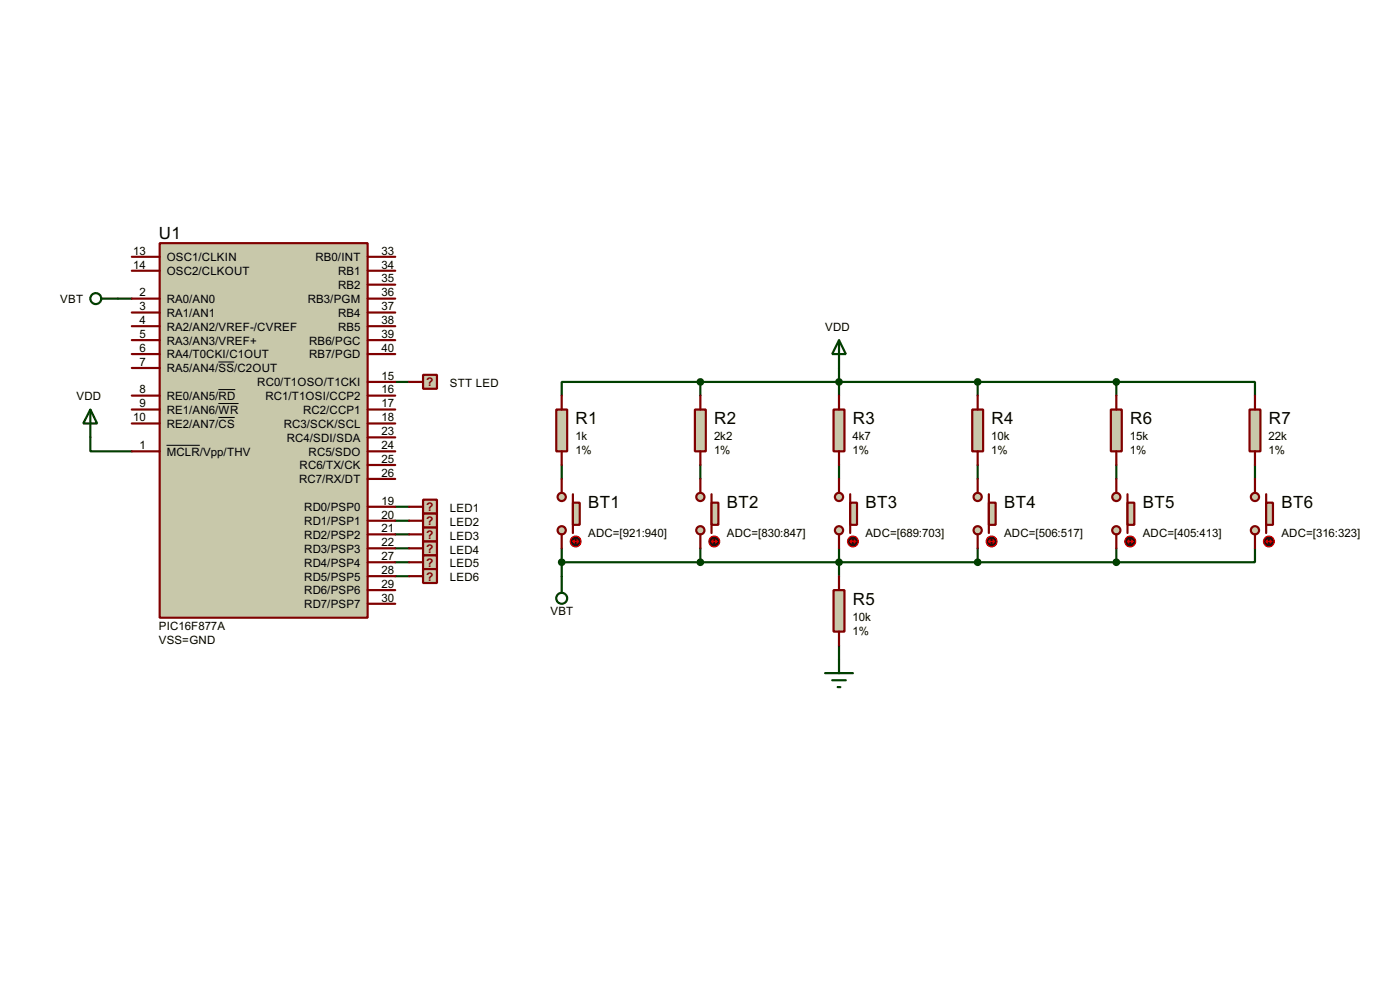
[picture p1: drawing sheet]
<svg xmlns="http://www.w3.org/2000/svg" width="256mm" height="180mm" viewBox="0 0 256 180" stroke-linecap="round" stroke-linejoin="round" font-family="sans-serif">
<g fill="none" stroke="#004000" stroke-width=".4">
<path d="M21.6 54.7h2.6M16.6 75l1.2 2.5h-2.5zM16.6 75v7.6h7.6M72.4 69.9h2.6M128.3 69.9h-25.4v2.5M128.3 69.9h76.2M128.3 69.9v2.5M153.7 67.4v5M179.1 69.9v2.5M204.5 69.9h25.4v2.5M204.5 69.9v2.5M72.4 92.8h2.6"/>
<path d="M72.4 95.3h2.6M72.4 97.8h2.6M102.9 85.1v2.6M128.3 85.1v2.6M153.7 85.1v2.6M179.1 85.1v2.6M204.5 85.1v2.6M229.9 85.1v2.6M72.4 105.5h2.6M72.4 102.9h2.6M72.4 100.4h2.6M102.9 102.9h101.6"/>
<path d="M102.9 100.4v5.1M128.3 100.4v2.5M153.7 100.4v5.1M153.7 118.2v2.5M179.1 100.4v2.5M204.5 100.4v2.5M229.9 100.4v2.5h-25.4"/>
</g>
<path d="M77.5 68.6h2.6v2.6h-2.6z" fill="#c8c8aa" stroke="#800000" stroke-width=".4"/>
<path d="M75 69.9h2.5" fill="none" stroke="#800000" stroke-width=".4"/>
<path d="M77.5 91.5h2.6v2.5h-2.6z" fill="#c8c8aa" stroke="#800000" stroke-width=".4"/>
<path d="M75 92.8h2.5" fill="none" stroke="#800000" stroke-width=".4"/>
<path d="M77.5 94h2.6v2.6h-2.6z" fill="#c8c8aa" stroke="#800000" stroke-width=".4"/>
<path d="M75 95.3h2.5" fill="none" stroke="#800000" stroke-width=".4"/>
<path d="M77.5 96.6h2.6v2.5h-2.6z" fill="#c8c8aa" stroke="#800000" stroke-width=".4"/>
<path d="M75 97.8h2.5" fill="none" stroke="#800000" stroke-width=".4"/>
<path d="M77.5 99.1h2.6v2.6h-2.6z" fill="#c8c8aa" stroke="#800000" stroke-width=".4"/>
<path d="M75 100.4h2.5" fill="none" stroke="#800000" stroke-width=".4"/>
<path d="M77.5 101.7h2.6v2.5h-2.6z" fill="#c8c8aa" stroke="#800000" stroke-width=".4"/>
<path d="M75 102.9h2.5" fill="none" stroke="#800000" stroke-width=".4"/>
<path d="M77.5 104.2h2.6v2.5h-2.6z" fill="#c8c8aa" stroke="#800000" stroke-width=".4"/>
<path d="M75 105.5h2.5" fill="none" stroke="#800000" stroke-width=".4"/>
<path d="M29.3 44.5h38.1v68.6h-38.1z" fill="#c8c8aa" stroke="#800000" stroke-width=".4"/>
<g fill="none" stroke="#800000" stroke-width=".4">
<path d="M24.2 54.7h5.1M24.2 57.2h5.1M24.2 59.7h5.1M24.2 47h5.1M24.2 49.6h5.1M67.4 54.7h5M67.4 57.2h5M67.4 59.7h5M67.4 47h5M67.4 49.6h5M67.4 52.1h5M24.2 64.8h5.1"/>
<path d="M24.2 67.4h5.1M24.2 72.4h5.1M24.2 75h5.1M24.2 77.5h5.1M24.2 62.3h5.1M67.4 64.8h5M67.4 72.4h5M67.4 75h5M67.4 77.5h5M67.4 62.3h5M67.4 69.9h5M24.2 82.6h5.1"/>
<path d="M67.4 92.8h5M67.4 95.3h5M67.4 97.8h5M67.4 87.7h5M67.4 85.1h5M67.4 82.6h5M67.4 80.1h5M67.4 110.5h5M67.4 108h5M67.4 105.5h5M67.4 102.9h5M67.4 100.4h5"/>
</g>
<path d="M40 66.3h2.9M40 71.3h3.1M40 73.9h3.7M40 76.4h3M30.5 81.5h6.1" fill="none" stroke="#000" stroke-width=".18"/>
<path d="M101.9 75h2v7.6h-2z" fill="#c8c8aa" stroke="#800000" stroke-width=".4"/>
<path d="M102.9 72.4v2.6M102.9 82.6v2.5" fill="none" stroke="#800000" stroke-width=".4"/>
<g fill="#c8c8aa" stroke="#800000" stroke-width=".4">
<circle cx="102.9" cy="97.1" r=".75"/>
<circle cx="102.9" cy="91" r=".75"/>
</g>
<path d="M105 90.5v7.1" fill="none" stroke="#800000" stroke-width=".4"/>
<path d="M105 92h1.2v4.1h-1.2z" fill="#c8c8aa" stroke="#800000" stroke-width=".4"/>
<path d="M102.9 87.7v2.5M102.9 97.8v2.6" fill="none" stroke="#800000" stroke-width=".4"/>
<circle cx="105.4" cy="99.1" r="1" fill="#400000" stroke="#f00" stroke-width=".2"/>
<path d="M105 99.1h1M105 99.1l.2 .3M105.2 98.9l-.2 .2M105.7 98.9l.3 .2M106 99.1l-.3 .3" fill="none" stroke="#f00" stroke-width=".2"/>
<g fill="#c8c8aa" stroke="#800000" stroke-width=".4">
<circle cx="128.3" cy="97.1" r=".75"/>
<circle cx="128.3" cy="91" r=".75"/>
</g>
<path d="M130.4 90.5v7.1" fill="none" stroke="#800000" stroke-width=".4"/>
<path d="M130.4 92h1.2v4.1h-1.2z" fill="#c8c8aa" stroke="#800000" stroke-width=".4"/>
<path d="M128.3 87.7v2.5M128.3 97.8v2.6" fill="none" stroke="#800000" stroke-width=".4"/>
<circle cx="130.8" cy="99.1" r="1" fill="#400000" stroke="#f00" stroke-width=".2"/>
<path d="M130.4 99.1h1M130.4 99.1l.2 .3M130.6 98.9l-.2 .2M131.1 98.9l.3 .2M131.4 99.1l-.3 .3" fill="none" stroke="#f00" stroke-width=".2"/>
<g fill="#c8c8aa" stroke="#800000" stroke-width=".4">
<circle cx="153.7" cy="97.1" r=".75"/>
<circle cx="153.7" cy="91" r=".75"/>
</g>
<path d="M155.8 90.5v7.1" fill="none" stroke="#800000" stroke-width=".4"/>
<path d="M155.8 92h1.2v4.1h-1.2z" fill="#c8c8aa" stroke="#800000" stroke-width=".4"/>
<path d="M153.7 87.7v2.5M153.7 97.8v2.6" fill="none" stroke="#800000" stroke-width=".4"/>
<circle cx="156.2" cy="99.1" r="1" fill="#400000" stroke="#f00" stroke-width=".2"/>
<path d="M155.8 99.1h1M155.8 99.1l.2 .3M156 98.9l-.2 .2M156.5 98.9l.3 .2M156.8 99.1l-.3 .3" fill="none" stroke="#f00" stroke-width=".2"/>
<g fill="#c8c8aa" stroke="#800000" stroke-width=".4">
<circle cx="179.1" cy="97.1" r=".75"/>
<circle cx="179.1" cy="91" r=".75"/>
</g>
<path d="M181.2 90.5v7.1" fill="none" stroke="#800000" stroke-width=".4"/>
<path d="M181.2 92h1.2v4.1h-1.2z" fill="#c8c8aa" stroke="#800000" stroke-width=".4"/>
<path d="M179.1 87.7v2.5M179.1 97.8v2.6" fill="none" stroke="#800000" stroke-width=".4"/>
<circle cx="181.6" cy="99.1" r="1" fill="#400000" stroke="#f00" stroke-width=".2"/>
<path d="M181.2 99.1h1M181.2 99.1l.2 .3M181.4 98.9l-.2 .2M181.9 98.9l.3 .2M182.2 99.1l-.3 .3" fill="none" stroke="#f00" stroke-width=".2"/>
<path d="M152.7 108h2v7.6h-2z" fill="#c8c8aa" stroke="#800000" stroke-width=".4"/>
<path d="M153.7 105.5v2.5M153.7 115.6v2.6" fill="none" stroke="#800000" stroke-width=".4"/>
<g fill="#c8c8aa" stroke="#800000" stroke-width=".4">
<circle cx="204.5" cy="97.1" r=".75"/>
<circle cx="204.5" cy="91" r=".75"/>
</g>
<path d="M206.6 90.5v7.1" fill="none" stroke="#800000" stroke-width=".4"/>
<path d="M206.6 92h1.2v4.1h-1.2z" fill="#c8c8aa" stroke="#800000" stroke-width=".4"/>
<path d="M204.5 87.7v2.5M204.5 97.8v2.6" fill="none" stroke="#800000" stroke-width=".4"/>
<circle cx="207" cy="99.1" r="1" fill="#400000" stroke="#f00" stroke-width=".2"/>
<path d="M206.6 99.1h1M206.6 99.1l.2 .3M206.8 98.9l-.2 .2M207.3 98.9l.3 .2M207.6 99.1l-.3 .3" fill="none" stroke="#f00" stroke-width=".2"/>
<path d="M127.3 75h2v7.6h-2z" fill="#c8c8aa" stroke="#800000" stroke-width=".4"/>
<path d="M128.3 72.4v2.6M128.3 82.6v2.5" fill="none" stroke="#800000" stroke-width=".4"/>
<path d="M152.7 75h2v7.6h-2z" fill="#c8c8aa" stroke="#800000" stroke-width=".4"/>
<path d="M153.7 72.4v2.6M153.7 82.6v2.5" fill="none" stroke="#800000" stroke-width=".4"/>
<path d="M178.1 75h2v7.6h-2z" fill="#c8c8aa" stroke="#800000" stroke-width=".4"/>
<path d="M179.1 72.4v2.6M179.1 82.6v2.5" fill="none" stroke="#800000" stroke-width=".4"/>
<path d="M203.5 75h2v7.6h-2z" fill="#c8c8aa" stroke="#800000" stroke-width=".4"/>
<path d="M204.5 72.4v2.6M204.5 82.6v2.5" fill="none" stroke="#800000" stroke-width=".4"/>
<g fill="#004000" stroke="#004000" stroke-width=".4">
<circle cx="153.7" cy="102.9" r=".5"/>
<circle cx="128.3" cy="102.9" r=".5"/>
<circle cx="179.1" cy="102.9" r=".5"/>
<circle cx="128.3" cy="69.9" r=".5"/>
<circle cx="153.7" cy="69.9" r=".5"/>
<circle cx="179.1" cy="69.9" r=".5"/>
<circle cx="204.5" cy="102.9" r=".5"/>
<circle cx="102.9" cy="102.9" r=".5"/>
</g>
<g fill="none" stroke="#004000" stroke-width=".4">
<path d="M18.6 54.7h3M153.7 62.3l1.3 2.5h-2.5zM153.7 62.3v5.1M102.9 105.5v3M151.2 123.2h5.1M152.5 124.5h2.5M153.5 125.8h.5M153.7 120.7v2.5"/>
<circle cx="17.5" cy="54.7" r="1"/>
<circle cx="102.9" cy="109.5" r="1"/>
</g>
<g fill="#c8c8aa" stroke="#800000" stroke-width=".4">
<circle cx="229.9" cy="97.1" r=".75"/>
<circle cx="229.9" cy="91" r=".75"/>
</g>
<path d="M232 90.5v7.1" fill="none" stroke="#800000" stroke-width=".4"/>
<path d="M232 92h1.2v4.1h-1.2z" fill="#c8c8aa" stroke="#800000" stroke-width=".4"/>
<path d="M229.9 87.7v2.5M229.9 97.8v2.6" fill="none" stroke="#800000" stroke-width=".4"/>
<circle cx="232.4" cy="99.1" r="1" fill="#400000" stroke="#f00" stroke-width=".2"/>
<path d="M232 99.1h1M232 99.1l.2 .3M232.2 98.9l-.2 .2M232.7 98.9l.3 .2M233 99.1l-.3 .3" fill="none" stroke="#f00" stroke-width=".2"/>
<path d="M228.9 75h2v7.6h-2z" fill="#c8c8aa" stroke="#800000" stroke-width=".4"/>
<path d="M229.9 72.4v2.6M229.9 82.6v2.5" fill="none" stroke="#800000" stroke-width=".4"/>
<circle cx="204.5" cy="69.9" r=".5" fill="#004000" stroke="#004000" stroke-width=".4"/>
<g font-size="3.5">
<text x="29.1" y="43.7">U1</text>
<text x="105.5" y="77.6">R1</text>
<text x="130.9" y="77.6">R2</text>
<text x="156.3" y="77.6">R3</text>
<text x="181.7" y="77.6">R4</text>
<text x="207.1" y="77.6">R6</text>
<text x="232.5" y="77.6">R7</text>
<text x="107.8" y="92.9">BT1</text>
<text x="133.2" y="92.9">BT2</text>
<text x="158.6" y="92.9">BT3</text>
<text x="184" y="92.9">BT4</text>
<text x="209.4" y="92.9">BT5</text>
<text x="234.8" y="92.9">BT6</text>
<text x="156.3" y="110.7">R5</text>
</g>
<g font-size="2.5" fill="#800000">
<text x="78.1" y="70.7">?</text>
<text x="78.1" y="93.6">?</text>
<text x="78.1" y="96.1">?</text>
<text x="78.1" y="98.6">?</text>
<text x="78.1" y="101.2">?</text>
<text x="78.1" y="103.7">?</text>
<text x="78.1" y="106.3">?</text>
</g>
<g font-size="2.4">
<text x="24.4" y="46.6">13</text>
<text x="30.5" y="47.8">OSC1/CLKIN</text>
<text x="57.8" y="47.8">RB0/INT</text>
<text x="69.9" y="46.6">33</text>
<text x="24.4" y="49.2">14</text>
<text x="30.5" y="50.4">OSC2/CLKOUT</text>
<text x="61.9" y="52.9">RB2</text>
<text x="61.9" y="50.4">RB1</text>
<text x="69.9" y="51.7">35</text>
<text x="69.9" y="49.2">34</text>
<text x="11" y="55.4">VBT</text>
<text x="25.6" y="54.3">2</text>
<text x="25.6" y="56.8">3</text>
<text x="25.6" y="59.3">4</text>
<text x="30.5" y="55.4">RA0/AN0</text>
<text x="30.5" y="58">RA1/AN1</text>
<text x="56.4" y="55.4">RB3/PGM</text>
<text x="61.9" y="58">RB4</text>
<text x="69.9" y="59.3">38</text>
<text x="69.9" y="56.8">37</text>
<text x="69.9" y="54.3">36</text>
<text x="25.6" y="64.4">6</text>
<text x="25.6" y="61.9">5</text>
<text x="30.5" y="60.5">RA2/AN2/VREF-/CVREF</text>
<text x="30.5" y="65.6">RA4/T0CKI/C1OUT</text>
<text x="30.5" y="63.1">RA3/AN3/VREF+</text>
<text x="56.6" y="65.6">RB7/PGD</text>
<text x="56.6" y="63.1">RB6/PGC</text>
<text x="61.9" y="60.5">RB5</text>
<text x="69.9" y="64.4">40</text>
<text x="69.9" y="61.9">39</text>
<text x="151.2" y="60.5">VDD</text>
<text x="25.6" y="67">7</text>
<text x="25.6" y="72">8</text>
<text x="30.5" y="68.1">RA5/AN4/SS/C2OUT</text>
<text x="47.1" y="70.7">RC0/T1OSO/T1CKI</text>
<text x="69.9" y="72">16</text>
<text x="69.9" y="69.5">15</text>
<text x="82.4" y="70.8">STT LED</text>
<text x="14" y="73.2">VDD</text>
<text x="24.4" y="77.1">10</text>
<text x="25.6" y="74.6">9</text>
<text x="30.5" y="73.2">RE0/AN5/RD</text>
<text x="30.5" y="75.8">RE1/AN6/WR</text>
<text x="48.6" y="73.2">RC1/T1OSI/CCP2</text>
<text x="55.5" y="75.8">RC2/CCP1</text>
<text x="69.9" y="74.6">17</text>
<text x="69.9" y="77.1">18</text>
<text x="25.6" y="82.2">1</text>
<text x="30.5" y="78.3">RE2/AN7/CS</text>
<text x="30.5" y="83.4">MCLR/Vpp/THV</text>
<text x="52" y="78.3">RC3/SCK/SCL</text>
<text x="52.5" y="80.8">RC4/SDI/SDA</text>
<text x="56.5" y="83.4">RC5/SDO</text>
<text x="69.9" y="82.2">24</text>
<text x="69.9" y="79.7">23</text>
<text x="105.4" y="80.6">1k</text>
<text x="105.4" y="83.1">1%</text>
<text x="130.8" y="80.6">2k2</text>
<text x="130.8" y="83.1">1%</text>
<text x="156.2" y="80.6">4k7</text>
<text x="156.2" y="83.1">1%</text>
<text x="181.6" y="80.6">10k</text>
<text x="181.6" y="83.1">1%</text>
<text x="207" y="80.6">15k</text>
<text x="207" y="83.1">1%</text>
<text x="232.4" y="80.6">22k</text>
<text x="232.4" y="83.1">1%</text>
<text x="54.8" y="88.5">RC7/RX/DT</text>
<text x="54.9" y="85.9">RC6/TX/CK</text>
<text x="69.9" y="87.3">26</text>
<text x="69.9" y="84.7">25</text>
<text x="55.7" y="93.6">RD0/PSP0</text>
<text x="69.9" y="92.4">19</text>
<text x="69.9" y="94.9">20</text>
<text x="82.4" y="93.7">LED1</text>
<text x="55.7" y="96.1">RD1/PSP1</text>
<text x="55.7" y="101.2">RD3/PSP3</text>
<text x="55.7" y="98.6">RD2/PSP2</text>
<text x="69.9" y="100">22</text>
<text x="69.9" y="97.4">21</text>
<text x="82.4" y="96.2">LED2</text>
<text x="82.4" y="98.8">LED3</text>
<text x="82.4" y="101.3">LED4</text>
<text x="107.7" y="98.4">ADC=[921:940]</text>
<text x="133.1" y="98.4">ADC=[830:847]</text>
<text x="158.5" y="98.4">ADC=[689:703]</text>
<text x="183.9" y="98.4">ADC=[506:517]</text>
<text x="209.3" y="98.4">ADC=[405:413]</text>
<text x="234.7" y="98.4">ADC=[316:323]</text>
<text x="55.7" y="106.3">RD5/PSP5</text>
<text x="55.7" y="103.7">RD4/PSP4</text>
<text x="69.9" y="107.6">29</text>
<text x="69.9" y="105.1">28</text>
<text x="69.9" y="102.5">27</text>
<text x="82.4" y="103.9">LED5</text>
<text x="82.4" y="106.4">LED6</text>
<text x="55.7" y="111.3">RD7/PSP7</text>
<text x="55.7" y="108.8">RD6/PSP6</text>
<text x="69.9" y="110.1">30</text>
<text x="100.8" y="112.6">VBT</text>
<text x="156.2" y="113.6">10k</text>
<text x="29.1" y="115.3">PIC16F877A</text>
<text x="29.1" y="117.8">VSS=GND</text>
<text x="156.2" y="116.2">1%</text>
</g>
</svg>
